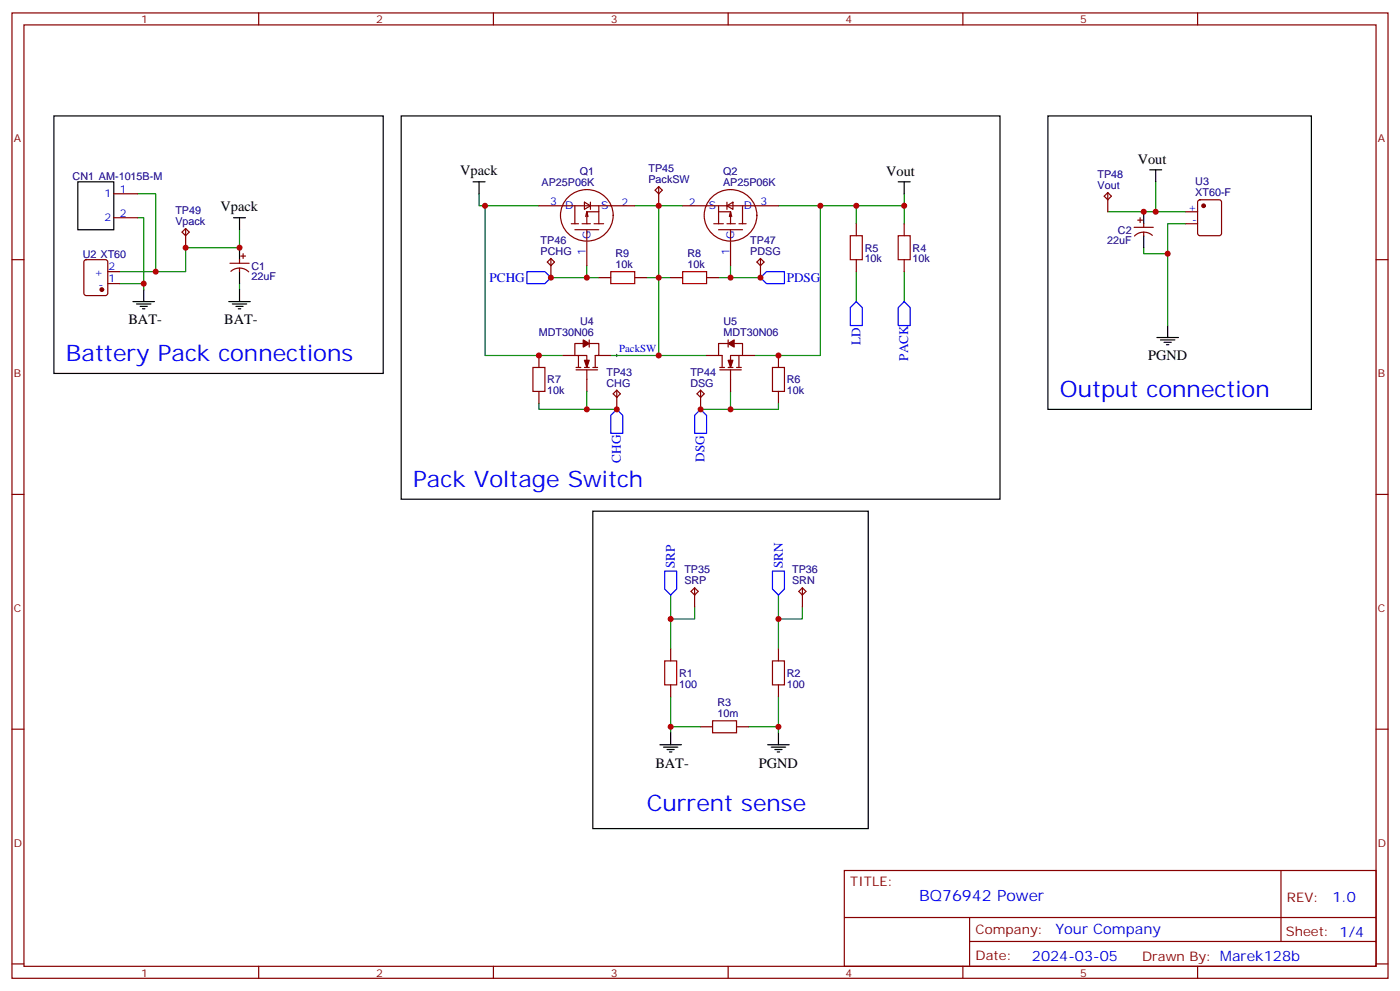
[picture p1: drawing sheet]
<svg xmlns="http://www.w3.org/2000/svg" width="412mm" height="292mm" viewBox="0 0 412 292" stroke-linecap="round" stroke-linejoin="round" font-family="sans-serif">
<g fill="none" stroke="#870000" stroke-width=".35">
<path d="M3.5 3.8h405.4v284.3h-405.4zM7.1 7.3h398.2v277.3h-398.2zM76.2 3.8v3.5M145.3 3.8v3.5M214.5 3.8v3.5M283.6 3.8v3.5M352.8 3.8v3.5M33.5 57.1h7.1M167 58.5a7.7 7.7 0 0 1 12.6 1.1 7.7 7.7 0 0 1-5.6 11.3 7.6 7.6 0 0 1-7.9-3.7 7.6 7.6 0 0 1 .9-8.7zM172.2 59.5l1.7 1.1-1.7 1.1zM173.9 59.5v2.2M193 56l1-1 1.1 1-1.1 1.1z"/>
<path d="M194 55v5.6M209.3 58.5a7.7 7.7 0 0 1 12.6 1.1 7.7 7.7 0 0 1-5.6 11.3 7.6 7.6 0 0 1-7.9-3.7 7.6 7.6 0 0 1 .9-8.7zM214.1 59.5v2.2M325.3 57.8l1-1.1 1.1 1.1-1.1 1zM326.3 56.7v5.7M353 59l.5-.2h5.6l.7 .5v9.4l-.4 .7h-5.9l-.7-.4v-9.5zM3.5 76.5h3.6M24.9 76.7l.5-.2h5.6l.7 .4v9.5l-.4 .6-5.9 .1-.7-.5v-9.4zM33.5 64.1h7.1M54.7 67.3l1 1.1-1 1-1.1-1zM54.7 67.3v5.7M67.7 77.5h5.7"/>
<path d="M68 79.9a3.8 3.8 0 0 1 5.3 .2M70.6 76.5v1M70.6 79v1M70.9 75.4h1.4M71.6 74.7v1.4M158.7 60.6h28.3M161.2 77.2l1.1-1.1 1 1.1-1 1zM162.3 76.1v5.7M168.3 65.9h2.1M169.3 67.7h7.1M169.3 60.6v5.3M171.4 65.9h2.5"/>
<path d="M172.9 67.7v3.1M172.9 71.2v7M173.2 63.8l-.3-1.4v3.5M175 65.9h2.8M176.4 62.4h-3.5l-.4 1.4M176.4 60.6v5.3M201.1 60.6h28.2M210.3 65.9h2.8M211.7 62.4h3.5l.3 1.4M211.7 60.6v5.3M211.7 67.7h7M214.1 60.6l1.8-1.1v2.2z"/>
<path d="M214.1 65.9h2.5M214.8 63.8l.4-1.4v3.5M215.2 67.7v3.1M215.2 71.2v7M217.7 65.9h2.1M218.7 60.6v5.3M223 77.2l1-1.1 1.1 1.1-1.1 1zM224 76.1v5.7M252.2 65.9v3.5M252.2 76.5v3.5M266.3 65.9v3.5M266.3 76.5v3.5"/>
<path d="M334.1 67h5.6M335.1 64.8h1.4M335.8 64.1v1.4M336.9 65.9v1.1M336.9 68.4v1M339.4 69.3a3.8 3.8 0 0 0-5.2 .2M349.2 62.4h3.6M349.2 65.9h3.6M405.3 76.5h3.6M31.7 83.5h3.6M31.7 80h3.6M176.4 81.8h3.5"/>
<path d="M187 81.8h3.5M197.6 81.8h3.5M208.1 81.8h3.6M158.7 104.7v3.5M158.7 115.3v3.5M165.8 104.7h3.5M169.3 104.7h3.6v3.5M169.7 108.2h1.4M169.7 108.9h6.3M170.4 104.7v3.5M172.2 101.2h-2.9v3.5M172.2 108.2h1.4"/>
<path d="M172.9 101.2h3.5v3.5h-1.1v3.5M172.9 108.9v6.4M173.6 100.1v2.1M174.6 108.2h1.4M176.4 104.7h3.5M180.6 116l1.1-1.1 1 1.1-1 1.1zM181.7 114.9v5.7M205.3 116l1.1-1.1 1 1.1-1 1.1zM206.4 114.9v5.7M208.1 104.7h3.6M212 108.2h1.4M212 108.9h6.4"/>
<path d="M214.5 100.1v2.1M214.5 108.2h1.4M215.2 101.2h-3.5v3.5h1v3.5M215.2 108.9v6.4M215.9 101.2h2.8v3.5M217 108.2h1.4M217.7 104.7v3.5M218.7 104.7h-3.5v3.5M218.7 104.7h3.5M229.3 104.7v3.5M229.3 115.3v3.5M3.5 145.6h3.6"/>
<path d="M405.3 145.6h3.6M203.6 174.2l1-1.1 1.1 1.1-1.1 1.1zM204.6 173.1v5.7M235.3 174.2l1.1-1.1 1 1.1-1 1.1zM236.4 173.1v5.7M197.6 191.1v3.6M229.3 191.1v3.6M3.5 214.8h3.6M197.6 201.7v3.5M206.4 214.1h3.5M217 214.1h3.5M229.3 201.7v3.5"/>
<path d="M405.3 214.8h3.6M248.7 256.4h156.6v28.2h-156.6zM377.3 256.4v20.9M248.7 270.2h156.5M285.6 277.3h119.6M285.6 270.2v14.2M3.5 283.9h3.6M76.2 284.6v3.5M145.3 284.6v3.5M214.5 284.6v3.5M283.6 284.6v3.5M352.8 284.6v3.5"/>
<path d="M405.3 283.9h3.6"/>
</g>
<g fill="none" stroke="#008700" stroke-width=".35">
<path d="M40.6 57.1h5.3v22.9M141.1 57.1v3.5h17.6M266.3 57.1v3.5h-24.6M340.4 53.6v8.8h8.8M40.6 64.1h1.7v19.4M70.6 67.7v5.3h-15.9v7h-19.4M142.9 60.6v44.1h22.9M172.9 78.2v3.6h3.5M187 60.6h14.1M194 60.6v44.1M215.2 78.2v3.6h8.8M229.3 60.6h12.4v44.1h-19.5"/>
<path d="M252.2 60.6v5.3M266.3 60.6v5.3M326.3 62.4h14.1M336.9 73v1.7h7.1M349.2 65.9h-5.2v30M35.3 83.5h7v1.8M70.6 83.5v1.8M162.3 81.8h10.6M190.5 81.8h7.1M211.7 81.8h3.5M252.2 80v8.8M266.3 80v8.8"/>
<path d="M158.7 118.8v1.8h23M172.9 115.3v5.3M179.9 104.7h28.2M215.2 115.3v5.3h14.1v-1.8M206.4 120.6h8.8M197.6 175.3v15.8M204.6 178.8v3.5h-7M229.3 175.3v15.8M236.4 178.8v3.5h-7.1M197.6 205.2v10.6M197.6 214.1h8.8M229.3 205.2v8.9h-8.8"/>
<path d="M229.3 214.1v1.7"/>
</g>
<path d="M250.5 69.4h3.5v7.1h-3.5zM264.6 69.4h3.5v7.1h-3.5zM179.9 80h7.1v3.5h-7.1zM201.1 80h7v3.5h-7zM157 108.2h3.5v7.1h-3.5zM227.5 108.2h3.6v7.1h-3.6zM195.8 194.7h3.5v7h-3.5zM227.5 194.7h3.6v7h-3.6zM209.9 212.3h7.1v3.5h-7.1z" fill="none" stroke="#a10000" stroke-width=".35"/>
<g fill="none" stroke="#000" stroke-width=".35">
<path d="M15.9 34.1h97v75.9h-97zM118.2 34.1h176.4v112.9h-176.4zM308.7 34.1h77.6v86.5h-77.6zM22.9 53.6h10.6v14.1h-10.6zM139.3 53.6h3.6M141.1 53.6v3.5M264.6 53.6h3.5M266.3 53.6v3.5M338.7 50h3.5M340.4 50v3.6M68.8 64.1h3.5M70.6 64.1v3.6"/>
<path d="M70.6 73v3.5M336.9 62.4v3.5M336.9 69.4v3.6M39.2 88.8h6.3M40.2 89.5h4.2M41.3 90.2h2.1M42 90.9h.7M42.3 85.3v3.5M67.4 88.8h6.3M68.4 89.5h4.3M69.5 90.2h2.1M70.2 90.9h.7"/>
<path d="M70.6 80v3.5M70.6 85.3v3.5M340.8 99.4h6.3M344 95.9v3.5M341.8 100.1h4.3M342.9 100.8h2.1M343.6 101.5h.7M174.6 150.6h81.2v93.5h-81.2zM194.4 219.4h6.3M197.6 215.8v3.6M226.1 219.4h6.4M229.3 215.8v3.6"/>
<path d="M195.4 220.1h4.3M196.5 220.8h2.1M197.2 221.5h.7M227.2 220.1h4.2M228.2 220.8h2.2M229 221.5h.7"/>
</g>
<path d="M181.3 104.7h.7M181.7 104.4v.7" fill="none" stroke="#000" stroke-width=".29"/>
<path d="M155.2 80h5.3l1.8 1.8-1.8 1.7h-5.3zM224 81.8l1.8-1.8h5.3v3.5h-5.3zM252.2 88.8l1.8 1.8v5.3h-3.5v-5.3zM266.3 88.8l1.8 1.8v5.3h-3.5v-5.3zM181.7 120.6l1.7 1.7v5.3h-3.5v-5.3zM206.4 120.6l1.7 1.7v5.3h-3.5v-5.3zM195.8 168.2h3.5v5.3l-1.7 1.8-1.8-1.8zM227.5 168.2h3.6v5.3l-1.8 1.8-1.8-1.8z" fill="none" stroke="#00f" stroke-width=".35"/>
<g fill="#870000" stroke="#870000" stroke-width=".35">
<path d="M214.5 101.2l1.8-1.1v2.1z"/>
<path d="M214.5 106.1h1.4l-.7 2.1z"/>
<path d="M171.8 100.1l1.8 1.1-1.8 1z"/>
<path d="M172.2 106.1h1.4l-.7 2.1z"/>
<circle cx="354.5" cy="60.6" r=".53"/>
<circle cx="30" cy="85.3" r=".53"/>
</g>
<g fill="#c00">
<circle cx="172.9" cy="81.8" r=".88"/>
<circle cx="229.3" cy="104.7" r=".88"/>
<circle cx="158.8" cy="104.7" r=".88"/>
<circle cx="215.2" cy="81.8" r=".88"/>
<circle cx="194" cy="81.8" r=".88"/>
<circle cx="241.7" cy="60.6" r=".88"/>
<circle cx="194" cy="104.7" r=".88"/>
<circle cx="194" cy="60.6" r=".88"/>
<circle cx="344" cy="74.7" r=".88"/>
<circle cx="340.4" cy="62.4" r=".88"/>
<circle cx="70.6" cy="73" r=".88"/>
<circle cx="266.3" cy="60.6" r=".88"/>
<circle cx="252.2" cy="60.6" r=".88"/>
<circle cx="229.3" cy="182.3" r=".88"/>
<circle cx="197.6" cy="182.3" r=".88"/>
<circle cx="45.9" cy="80" r=".88"/>
<circle cx="42.3" cy="83.5" r=".88"/>
<circle cx="229.3" cy="214.1" r=".88"/>
<circle cx="197.6" cy="214.1" r=".88"/>
<circle cx="181.7" cy="120.6" r=".88"/>
<circle cx="172.9" cy="120.6" r=".88"/>
<circle cx="215.2" cy="120.6" r=".88"/>
<circle cx="206.4" cy="120.6" r=".88"/>
<circle cx="224" cy="81.8" r=".88"/>
<circle cx="142.9" cy="60.6" r=".88"/>
<circle cx="162.3" cy="81.8" r=".88"/>
<circle cx="336.9" cy="62.4" r=".88"/>
<circle cx="54.7" cy="73" r=".88"/>
</g>
<g font-size="6.7" fill="#00f">
<text x="19.4" y="106.5">Battery Pack connections</text>
<text x="312.2" y="117.1">Output connection</text>
<text x="121.7" y="143.5">Pack Voltage Switch</text>
<text x="190.5" y="238.8">Current sense</text>
</g>
<text font-size="4.6" fill="#00f" x="270.8" y="265.4">BQ76942 Power</text>
<g font-size="4.2">
<text x="135.5" y="51.5">Vpack</text>
<text x="261.1" y="51.8">Vout</text>
<text x="335.1" y="48.3">Vout</text>
<text x="65" y="62">Vpack</text>
<text x="37.8" y="95.6">BAT-</text>
<text x="66" y="95.6">BAT-</text>
<text x="338.2" y="106.1">PGND</text>
<text x="193" y="226.1">BAT-</text>
<text x="223.5" y="226.1">PGND</text>
</g>
<g font-size="4.2" fill="#00f">
<text x="392.5" y="265.7">1.0</text>
<text x="310.9" y="275.2">Your Company</text>
<text x="304" y="283">2024-03-05</text>
</g>
<g font-size="3.9" fill="#00f">
<text x="144.2" y="83">PCHG</text>
<text x="231.7" y="83.1">PDSG</text>
<text x="253.5" y="101.6" transform="rotate(-90 253.5 101.6)">LD</text>
<text x="267.6" y="106.2" transform="rotate(-90 267.6 106.2)">PACK</text>
<text x="182.9" y="136.3" transform="rotate(-90 182.9 136.3)">CHG</text>
<text x="207.5" y="135.9" transform="rotate(-90 207.5 135.9)">DSG</text>
<text x="198.8" y="167.4" transform="rotate(-90 198.8 167.4)">SRP</text>
<text x="230.6" y="167.4" transform="rotate(-90 230.6 167.4)">SRN</text>
</g>
<g font-size="3.9" fill="#800">
<text x="250.5" y="261">TITLE:</text>
<text x="379.1" y="265.7">REV:</text>
<text x="287.4" y="275.2">Company:</text>
<text x="378.7" y="275.8">Sheet: 1/4</text>
<text x="287.4" y="282.9">Date:</text>
<text x="336.4" y="282.9">Drawn By: Marek128b</text>
</g>
<g font-size="3.2" fill="#800">
<text x="41.6" y="6.8">1</text>
<text x="110.8" y="6.8">2</text>
<text x="179.9" y="6.8">3</text>
<text x="249.1" y="6.8">4</text>
<text x="318.2" y="6.8">5</text>
<text x="4.1" y="41.9">A</text>
<text x="405.9" y="41.9">A</text>
<text x="4.1" y="111.1">B</text>
<text x="405.9" y="111.1">B</text>
<text x="4.1" y="180.2">C</text>
<text x="405.9" y="180.2">C</text>
<text x="4.1" y="249.3">D</text>
<text x="405.9" y="249.3">D</text>
<text x="41.6" y="287.6">1</text>
<text x="110.8" y="287.6">2</text>
<text x="179.9" y="287.6">3</text>
<text x="249.1" y="287.6">4</text>
<text x="318.2" y="287.6">5</text>
</g>
<g font-size="3.2" fill="#000080">
<text x="21.4" y="52.9">CN1 AM-1015B-M</text>
<text x="170.8" y="51.6">Q1</text>
<text x="191" y="53.9">PackSW</text>
<text x="191" y="50.8">TP45</text>
<text x="213" y="51.6">Q2</text>
<text x="323.3" y="52.5">TP48</text>
<text x="159.5" y="54.8">AP25P06K</text>
<text x="213" y="54.8">AP25P06K</text>
<text x="323.3" y="55.7">Vout</text>
<text x="352.1" y="57.7">XT60-F</text>
<text x="352.1" y="54.5">U3</text>
<text x="51.7" y="63.1">TP49</text>
<text x="51.7" y="66.3">Vpack</text>
<text x="159.3" y="71.9">TP46</text>
<text x="221" y="71.9">TP47</text>
<text x="326.1" y="72">22uF</text>
<text x="329.3" y="68.8">C2</text>
<text x="24.4" y="75.9">U2 XT60</text>
<text x="159.3" y="75.1">PCHG</text>
<text x="181.3" y="75.8">R9</text>
<text x="202.5" y="75.8">R8</text>
<text x="221" y="75.1">PDSG</text>
<text x="254.7" y="77.3">10k</text>
<text x="254.7" y="74.1">R5</text>
<text x="268.8" y="77.3">10k</text>
<text x="268.8" y="74.1">R4</text>
<text x="74.1" y="82.5">22uF</text>
<text x="74.1" y="79.4">C1</text>
<text x="181.3" y="79">10k</text>
<text x="202.5" y="79">10k</text>
<text x="170.9" y="95.8">U4</text>
<text x="213.1" y="95.8">U5</text>
<text x="158.7" y="99.1">MDT30N06</text>
<text x="213.1" y="99.1">MDT30N06</text>
<text x="161.2" y="112.9">R7</text>
<text x="178.7" y="113.9">CHG</text>
<text x="178.7" y="110.7">TP43</text>
<text x="203.4" y="113.9">DSG</text>
<text x="203.4" y="110.7">TP44</text>
<text x="231.8" y="112.9">R6</text>
<text x="161.2" y="116.1">10k</text>
<text x="231.8" y="116.1">10k</text>
<text x="201.6" y="172.1">SRP</text>
<text x="201.6" y="168.9">TP35</text>
<text x="233.3" y="172.1">SRN</text>
<text x="233.3" y="168.9">TP36</text>
<text x="200" y="202.5">100</text>
<text x="200" y="199.3">R1</text>
<text x="231.8" y="202.5">100</text>
<text x="231.8" y="199.3">R2</text>
<text x="211.3" y="208.1">R3</text>
<text x="211.3" y="211.2">10m</text>
</g>
<g font-size="3.2" fill="#00f">
<text x="30.8" y="58.1">1</text>
<text x="35.3" y="56.7">1</text>
<text x="30.8" y="65.2">2</text>
<text x="35.3" y="63.8">2</text>
<text x="162" y="60.3">3</text>
<text x="166.5" y="61.7">D</text>
<text x="177" y="61.7">S</text>
<text x="183.1" y="60.6">2</text>
<text x="202.9" y="60.6">2</text>
<text x="208.8" y="61.7">S</text>
<text x="219.1" y="61.7">D</text>
<text x="224" y="60.3">3</text>
<text x="350" y="62">+</text>
<text x="351.2" y="65.5">-</text>
<text x="173.9" y="70.5" transform="rotate(-90 173.9 70.5)">G</text>
<text x="216.3" y="70.5" transform="rotate(-90 216.3 70.5)">G</text>
<text x="172.5" y="75" transform="rotate(-90 172.5 75)">1</text>
<text x="214.8" y="75" transform="rotate(-90 214.8 75)">1</text>
<text x="27.8" y="81.4">+</text>
<text x="31.9" y="83.2">1</text>
<text x="31.9" y="79.7">2</text>
<text x="29" y="84.9">-</text>
<text x="182.4" y="103.8">PackSW</text>
</g>
</svg>
